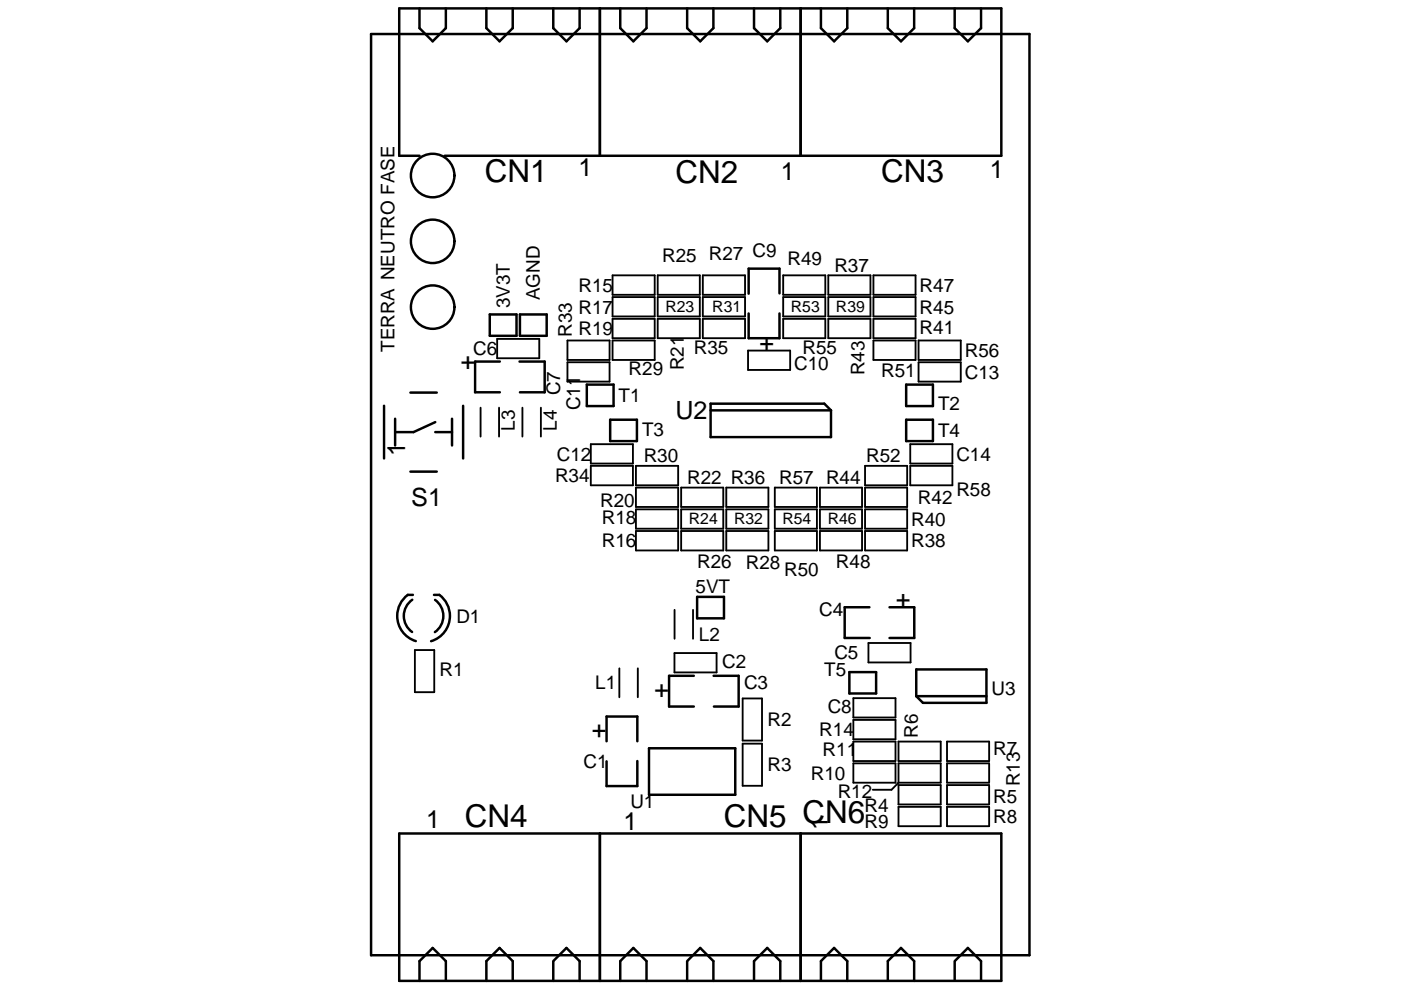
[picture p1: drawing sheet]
<svg xmlns="http://www.w3.org/2000/svg" width="297mm" height="210mm" viewBox="0 0 297 210" stroke-linecap="round" stroke-linejoin="round" font-family="sans-serif">
<g fill="none" stroke="#000" stroke-width=".52">
<path d="M78.7 7.2h139.6v195.4h-139.6zM88.9 1.8v4.2l2.8 2.8 2.8-2.8v-4.2M103.1 1.8v4.2l2.8 2.8 2.8-2.8v-4.2M117.3 1.8v4.2l2.8 2.8 2.8-2.8v-4.2M127.2 1.8v31.2M131.5 1.8v4.2l2.8 2.8 2.8-2.8v-4.2M145.7 1.8v4.2l2.8 2.8 2.8-2.8v-4.2M159.9 1.8v4.2l2.8 2.8 2.7-2.8v-4.2M169.8 1.8v31.2M174.1 1.8v4.2l2.7 2.8 2.8-2.8v-4.2M188.2 1.8v4.2l2.8 2.8 2.8-2.8v-4.2M202.4 1.8v4.2l2.8 2.8 2.8-2.8v-4.2"/>
<path d="M89 33h-4.4v-31.2h127.7v31.2h-118M103.8 66.7h5.7v4.5h-5.7zM106 76.7h-5.3v6.5h5.3M110.1 76.7h5.4v6.5h-5.3M110.2 66.7h5.7v4.5h-5.7zM158.7 66.5v5.2h6.6v-5.2M165.3 62.2v-5.2h-6.6v5.3M81.4 86.1v11.1M83.8 88.8v5.7M87 83.3h5.6M92.3 89.5l-4.6 2.2h-3.9M92.3 91.7h3.5"/>
<path d="M95.8 88.8v5.7M98.2 86.1v11.1M124.4 81.6h5.7v4.5h-5.7zM129.4 89h5.6v4.6h-5.6zM150.7 85.6h24.1l1.4 1.4v5.7h-25.5zM150.7 87h25.5M192.1 81.6h5.7v4.5h-5.7zM192.1 89h5.7v4.6h-5.7zM87 100h5.6M87.4 127.2a4.2 4.2 0 0 0 0 6.8M87.5 126.2h-1a5.6 5.6 0 0 0-2.2 5.4 5.6 5.6 0 0 0 3.9 4.4M92 126.2h1.2a5.6 5.6 0 0 1 2.1 5.4 5.6 5.6 0 0 1-3.9 4.4"/>
<path d="M92.2 127.2a4.2 4.2 0 0 1 0 6.9M147.8 126.6h5.7v4.5h-5.7zM184.3 128.8h-5.2v6.5h5.3M188.6 128.8h5.2v6.5h-5.2M128.6 157.2v-5.2h6.5v5.2M137.6 158.7h18.3v9.9h-18.3zM147.1 143.3h-5.2v6.6h5.2M151.3 143.3h5.3v6.6h-5.2M185.8 142.6v4.5M185.8 142.6h-5.7v4.5h5.7M194.3 142h14.8v7.1h-13.4l-1.4-1.4zM194.3 147.7h14.8"/>
<path d="M84.6 176.8h127.7v31.2h-127.7zM127.2 176.8v31.2M135.1 161.4v5.3h-6.5v-5.2M169.8 176.8v31.2M88.9 208v-4.1l2.8-2.8 2.8 2.8v4.1M103.1 203.9l2.8-2.8 2.8 2.8v4.1M103.1 203.9v4.1M117.3 208v-4.1l2.8-2.8 2.8 2.8v4.1M131.5 208v-4.1l2.8-2.8 2.8 2.8v4.1M145.7 208v-4.1l2.8-2.8 2.8 2.8v4.1M159.9 208v-4.1l2.8-2.8 2.7 2.8v4.1M174.1 208v-4.1l2.7-2.8 2.8 2.8v4.1"/>
<path d="M188.2 208v-4.1l2.8-2.8 2.8 2.8v4.1M202.4 208v-4.1l2.8-2.8 2.8 2.8v4.1"/>
<circle cx="91.7" cy="37.2" r="4.6"/>
<circle cx="91.7" cy="51.2" r="4.6"/>
<circle cx="91.7" cy="65.1" r="4.6"/>
</g>
<g fill="none" stroke="#000" stroke-width=".39">
<path d="M129.9 58.4h8.9v4.1h-8.9zM139.4 58.4h9v4.1h-9zM149 58.4h9v4.1h-9zM166 58.4h9v4.1h-9zM175.6 58.4h8.9v4.1h-8.9zM185.2 58.4h8.9v4.1h-8.9zM105.4 71.9h8.9v4.1h-8.9zM120.3 72.2h8.9v4.1h-8.9zM120.3 76.8h8.9v4.1h-8.9zM129.9 63h8.9v4.1h-8.9zM129.9 67.6h8.9v4.1h-8.9zM129.9 72.2h8.9v4.1h-8.9z"/>
<path d="M139.4 63h9v4.1h-9zM139.4 67.6h9v4.1h-9zM149 63h9v4.1h-9zM149 67.6h9v4.1h-9zM158.6 74.4h8.9v4.1h-8.9zM166 63h9v4.1h-9zM166 67.6h9v4.1h-9zM175.6 63h8.9v4.1h-8.9zM175.6 67.6h8.9v4.1h-8.9zM185.2 63h8.9v4.1h-8.9zM185.2 67.6h8.9v4.1h-8.9zM185.2 72.2h8.9v4.1h-8.9z"/>
<path d="M194.8 72.2h8.9v4.1h-8.9zM194.8 76.8h8.9v4.1h-8.9zM101.9 86.5v6.1M105.8 86.5v6.1M110.8 86.5v6.1M114.7 86.5v6.1M125.3 94.2h8.9v4.1h-8.9zM125.3 98.8h8.9v4.1h-8.9zM134.8 98.8h9v4.1h-9zM183.4 98.8h8.9v4.1h-8.9zM193 94.2h8.9v4.1h-8.9zM193 98.8h8.9v4.1h-8.9z"/>
<path d="M134.8 103.4h9v4.1h-9zM134.8 108h9v4.1h-9zM134.8 112.6h9v4.2h-9zM144.4 103.4h8.9v4.1h-8.9zM144.4 108h8.9v4.1h-8.9zM144.4 112.6h8.9v4.2h-8.9zM154 103.4h8.9v4.1h-8.9zM154 108h8.9v4.1h-8.9zM154 112.6h8.9v4.2h-8.9zM164.3 103.4h8.9v4.1h-8.9zM164.3 108h8.9v4.1h-8.9zM164.3 112.6h8.9v4.2h-8.9z"/>
<path d="M173.8 103.4h9v4.1h-9zM173.8 108h9v4.1h-9zM173.8 112.6h9v4.2h-9zM183.4 103.4h8.9v4.1h-8.9zM183.4 108h8.9v4.1h-8.9zM183.4 112.6h8.9v4.2h-8.9zM88 137.9h4.1v8.9h-4.1zM143 138.5h8.9v4.1h-8.9zM143 129.3v6.2M146.9 129.3v6.2M184.1 136.4h9v4.1h-9zM131.3 141.8v6.1"/>
<path d="M135.2 141.8v6.1M157.5 157.7h4.1v9h-4.1zM157.5 148.1h4.1v9h-4.1zM180.9 148.1h9v4.1h-9zM180.9 152.7h9v4.1h-9zM180.9 157.3h9v4.1h-9zM190.5 157.3h8.9v4.1h-8.9zM200.8 157.3h8.9v4.1h-8.9zM180.9 161.9h9v4.1h-9zM190.5 161.9h8.9v4.1h-8.9zM190.5 166.5h8.9v4.1h-8.9zM190.5 171.1h8.9v4.1h-8.9z"/>
<path d="M190.5 166l-1.5 1.5h-4M200.8 161.9h8.9v4.1h-8.9zM200.8 166.5h8.9v4.1h-8.9zM200.8 171.1h8.9v4.1h-8.9z"/>
</g>
<g font-size="6.7">
<text x="102.8" y="38.5">CN1</text>
<text x="143.2" y="38.8">CN2</text>
<text x="186.8" y="38.5">CN3</text>
<text x="98.5" y="175.3">CN4</text>
<text x="153.5" y="175.3">CN5 CN6</text>
</g>
<g font-size="5.3">
<text x="122.7" y="37.4">1</text>
<text x="165.6" y="38.1">1</text>
<text x="209.9" y="37.8">1</text>
<text x="164.1" y="71.5" transform="rotate(180 164.1 71.5)">+</text>
<text x="100.7" y="78.5" transform="rotate(-90 100.7 78.5)">+</text>
<text x="143.2" y="88.8">U2</text>
<text x="85.9" y="96.6" transform="rotate(-90 85.9 96.6)">1</text>
<text x="87.2" y="107.3">S1</text>
<text x="190" y="125.7" transform="rotate(90 190 125.7)">+</text>
<text x="141.8" y="148" transform="rotate(-90 141.8 148)">+</text>
<text x="125.5" y="156.5">+</text>
<text x="90.4" y="175.7">1</text>
<text x="132.2" y="176">1</text>
<text x="175.5" y="176" transform="rotate(-90 175.5 176)">1</text>
</g>
<g font-size="4">
<text x="140.4" y="55.5">R25 R27</text>
<text x="159.5" y="54.4">C9</text>
<text x="167" y="56.2">R49</text>
<text x="176.9" y="57.6">R37</text>
<text x="108.1" y="65.4" transform="rotate(-90 108.1 65.4)">3V3T</text>
<text x="114.5" y="63.7" transform="rotate(-90 114.5 63.7)">AGND</text>
<text x="122.7" y="61.9">R15</text>
<text x="195" y="61.9">R47</text>
<text x="121.2" y="71.5" transform="rotate(-90 121.2 71.5)">R33</text>
<text x="122.7" y="66.5">R17</text>
<text x="122.7" y="71.1">R19</text>
<text x="195" y="70.8">R41</text>
<text x="195" y="66.5">R45</text>
<text x="83.6" y="74.7" transform="rotate(-90 83.6 74.7)">TERRA NEUTRO FASE</text>
<text x="100.3" y="75.4">C6</text>
<text x="147.1" y="75">R35</text>
<text x="170.2" y="75">R55</text>
<text x="204.6" y="75.7">R56</text>
<text x="118.7" y="83.9" transform="rotate(-90 118.7 83.9)">C7</text>
<text x="133.3" y="79.6">R29</text>
<text x="145" y="78.5" transform="rotate(-90 145 78.5)">R21</text>
<text x="168.4" y="78.5">C10</text>
<text x="183.3" y="79.6" transform="rotate(-90 183.3 79.6)">R43</text>
<text x="186.8" y="80">R51</text>
<text x="204.6" y="80.3">C13</text>
<text x="123" y="87.1" transform="rotate(-90 123 87.1)">C11</text>
<text x="131.2" y="85.3">T1</text>
<text x="198.9" y="87.1">T2</text>
<text x="109.2" y="91.3" transform="rotate(-90 109.2 91.3)">L3</text>
<text x="118" y="91.3" transform="rotate(-90 118 91.3)">L4</text>
<text x="136.1" y="92.4">T3</text>
<text x="198.9" y="92.7">T4</text>
<text x="118" y="97.7">C12</text>
<text x="136.5" y="98">R30</text>
<text x="183.6" y="98">R52</text>
<text x="202.8" y="97.7">C14</text>
<text x="117.7" y="102.3">R34</text>
<text x="127.3" y="107.6">R20</text>
<text x="145.7" y="102.7">R22 R36</text>
<text x="165.2" y="102.7">R57 R44</text>
<text x="194.6" y="106.9">R42</text>
<text x="202.8" y="105.1">R58</text>
<text x="127.6" y="111.2">R18</text>
<text x="193.2" y="111.5">R40</text>
<text x="127.6" y="116.1">R16</text>
<text x="193.2" y="116.1">R38</text>
<text x="147.5" y="125.7">5VT</text>
<text x="147.8" y="120.4">R26</text>
<text x="158.1" y="120.7">R28</text>
<text x="166.3" y="122.2">R50</text>
<text x="177.2" y="120.4">R48</text>
<text x="173.7" y="130.7">C4</text>
<text x="96.8" y="132.1">D1</text>
<text x="148.2" y="136">L2</text>
<text x="93.2" y="143.4">R1</text>
<text x="153.1" y="141.6">C2</text>
<text x="174.8" y="143.4">T5</text>
<text x="176.9" y="139.9">C5</text>
<text x="126.2" y="146.2">L1</text>
<text x="157.8" y="146.2">C3</text>
<text x="210.2" y="147.3">U3</text>
<text x="162.7" y="154.1">R2</text>
<text x="175.5" y="151.2">C8</text>
<text x="173.7" y="156.2">R14</text>
<text x="174.4" y="160.4">R11</text>
<text x="194.6" y="156.5" transform="rotate(-90 194.6 156.5)">R6</text>
<text x="210.6" y="160.1">R7</text>
<text x="123.7" y="162.9">C1</text>
<text x="162.7" y="163.6">R3</text>
<text x="171.9" y="165.4">R10</text>
<text x="216.3" y="166.8" transform="rotate(-90 216.3 166.8)">R13</text>
<text x="133.6" y="171.4">U1</text>
<text x="177.6" y="169.3">R12</text>
<text x="183.3" y="172.1">R4</text>
<text x="210.6" y="170.3">R5</text>
<text x="183.3" y="175.7">R9</text>
<text x="210.6" y="174.6">R8</text>
</g>
<g font-size="3.3">
<text x="141.1" y="66.1">R23</text>
<text x="151" y="66.1">R31</text>
<text x="167.7" y="66.1">R53</text>
<text x="177.2" y="66.1">R39</text>
<text x="146" y="111.2">R24</text>
<text x="155.6" y="111.2">R32</text>
<text x="165.9" y="111.2">R54</text>
<text x="175.5" y="111.2">R46</text>
</g>
</svg>
